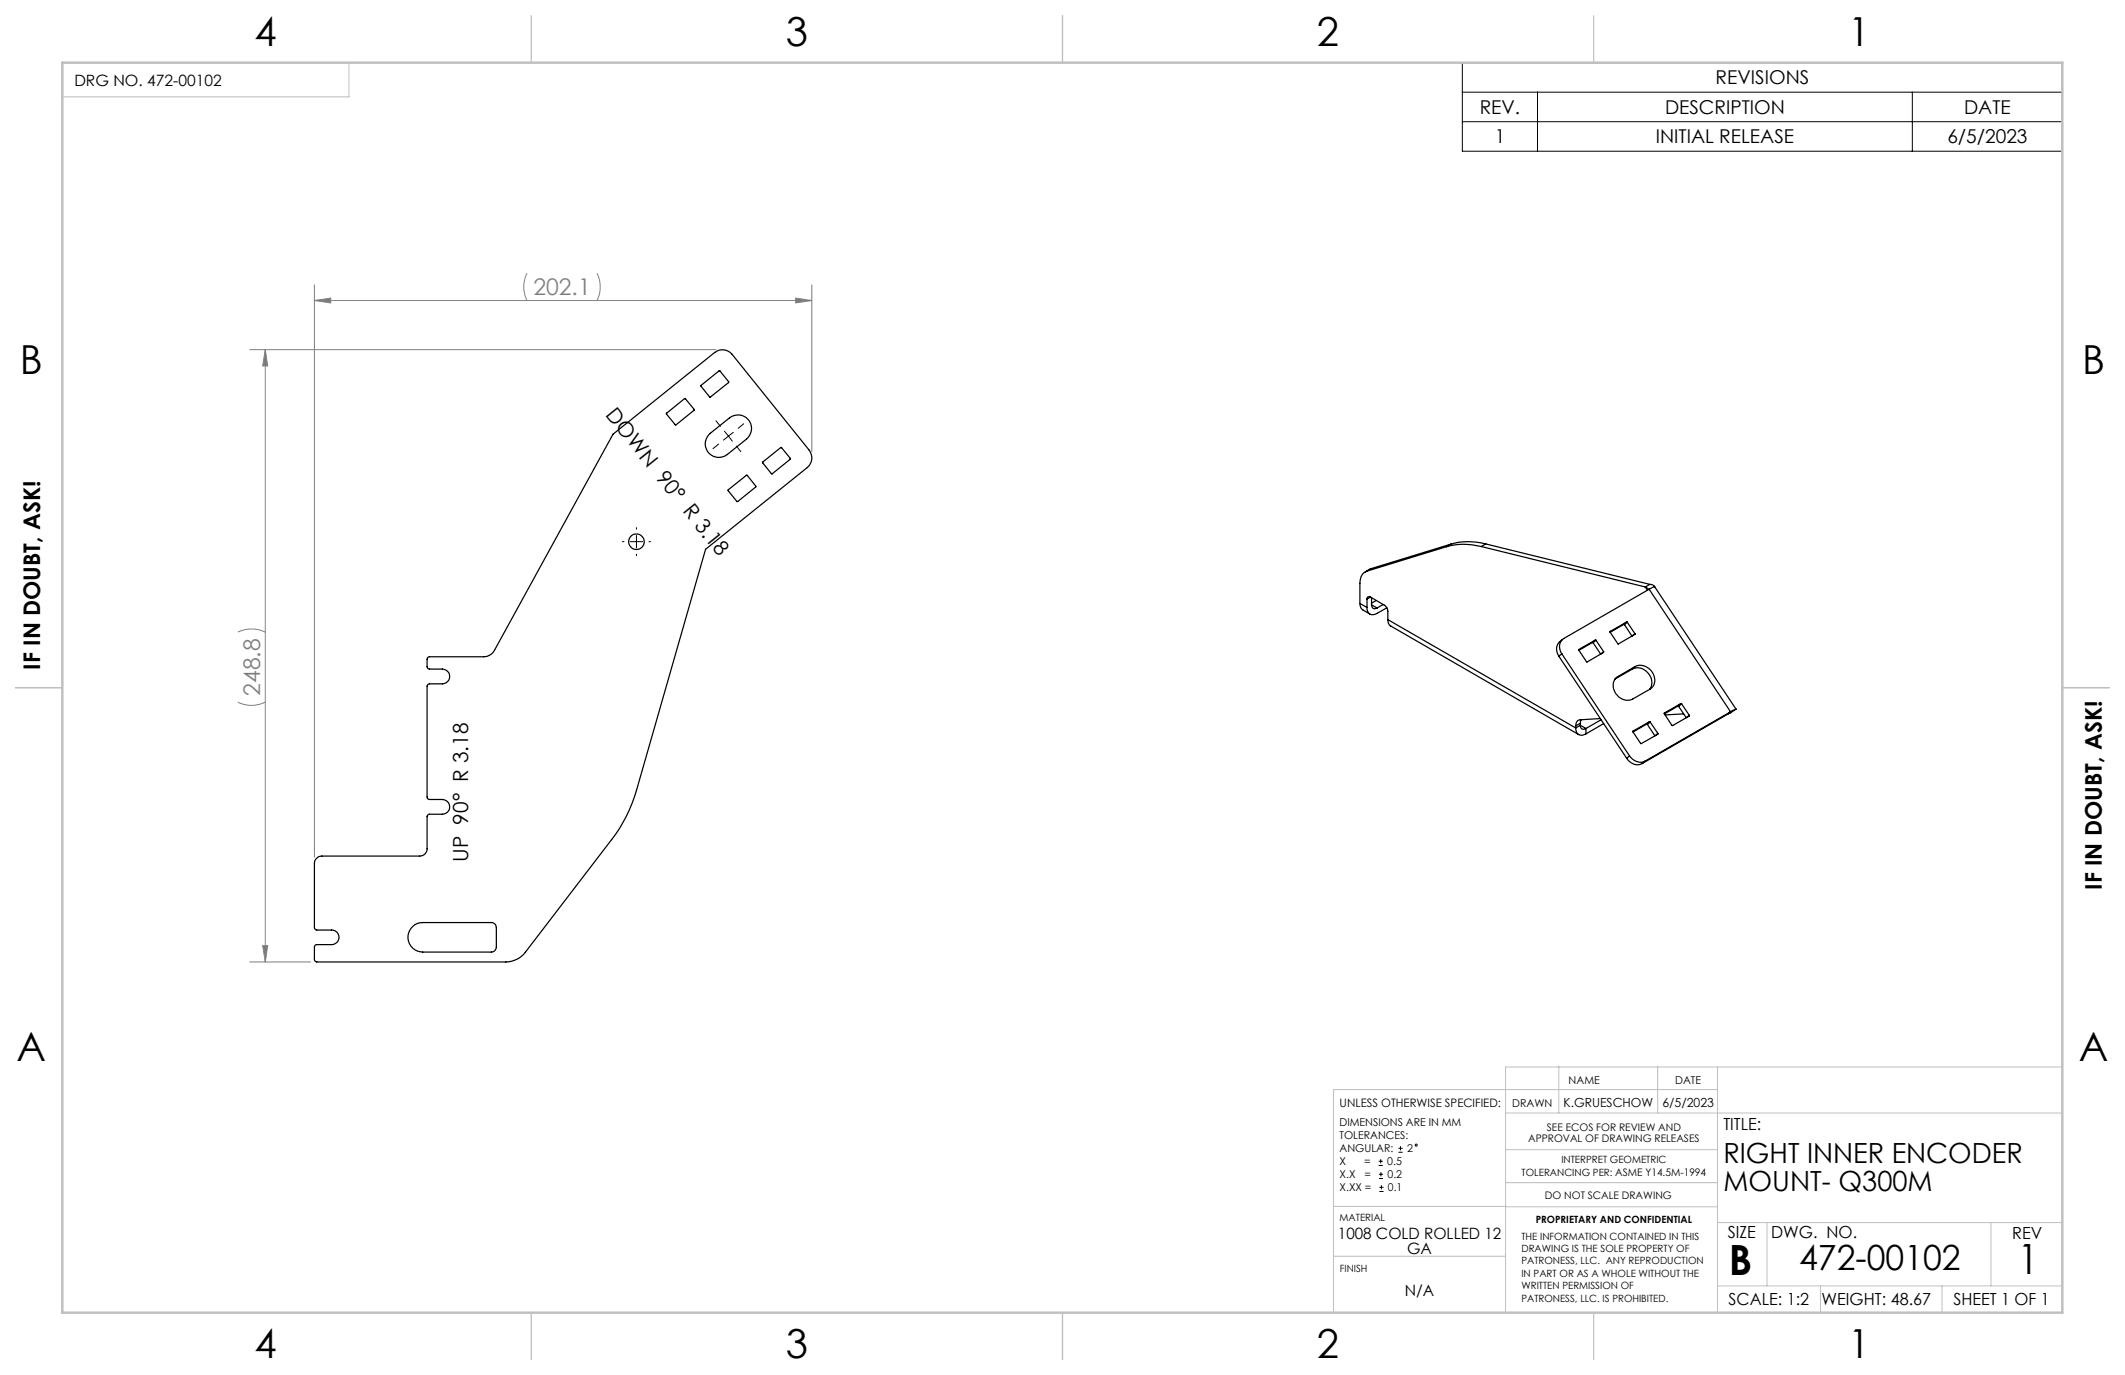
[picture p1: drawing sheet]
<svg xmlns="http://www.w3.org/2000/svg" width="432mm" height="279mm" viewBox="0 0 432 279" stroke-linecap="round" stroke-linejoin="round" font-family="sans-serif">
<g fill="none" stroke="#000" stroke-width=".2">
<path d="M297.1 12.7h122v18h-122zM297.1 18.7h122M312.4 18.7v12M388.6 18.7v12M297.1 24.7h122M145.5 85.5l.9 1.1M146 90.2l-1.1 1M147.2 87.6l.8 1M148 88.6l-1 .8M148 88.6l.8 1M149 87.8l-1 .8M149.6 90.6l.9 1.2"/>
<path d="M151.1 86.1l-1.1 .9M126.5 110.1h.3M128.1 110.1h2.5M129.3 107.2v.3M129.3 108.8v2.5M129.3 112.6v.3M131.9 110.1h.3M280.1 236.8h.9M280.1 236h.9M280.2 239.5h.8M280.2 238.6h.8M280.6 235.5v.9"/>
<path d="M280.6 238.2v.8M284.2 234.1h.8M284.2 233.3h.8M284.6 232.9v.9M280.3 242.1h.8M280.3 241.3h.8M280.7 240.8v.9"/>
<circle cx="287.8" cy="232.7" r=".21"/>
</g>
<g fill="none" stroke="#808080" stroke-width=".2">
<path d="M63.9 57.9v116.3M107.1 55.5a6.1 6.1 0 0 0 0 5.6M121.3 55.5a6.4 6.4 0 0 1 0 5.6M165 57.9v33.9M50.7 71h94.8M53.9 71v124.5M53.9 71l.5 3.4h-1zM63.9 61.1h101.1M63.9 61.1l3.3-.5v1zM161.7 60.6l3.3 .5-3.3 .5zM48.3 128.4a6.4 6.4 0 0 1 5.6 0M48.3 142.7a6.1 6.1 0 0 0 5.6 0"/>
<path d="M50.7 195.5h12.4M53.4 192.2h1l-.5 3.3z"/>
</g>
<g fill="none" stroke="#c0c0c0" stroke-width=".2">
<path d="M12.7 12.7h58.2v7h-58.2zM316.8 216.6v9.6M336.8 216.6v9.6M349 216.8v49.9M419.1 216.8h-113.2v49.7M305.9 226.2h113.2M305.9 233.6h43.1M349 221.4h-78v45.1M271 255.3h34.9M271 245.1h35M305.9 240.3h43.1M306 245.2h43"/>
<path d="M349 248.4h70.1M359.1 248.4v12.9M404.6 248.4v12.9M349 261.3h70.1M369.9 261.3v5.4M394.6 261.3v5.4"/>
</g>
<path d="M108 3.2v9.5M215.9 3.2v9.5M323.8 3.2v9.5M3.1 139.7h9.6M419.1 139.7h9.5M108 266.7v9.6M215.9 266.7v9.6M323.8 266.7v9.6" fill="none" stroke="#c0c0c0" stroke-width=".25"/>
<path d="M12.7 12.7h406.4v254h-406.4z" fill="none" stroke="#c0c0c0" stroke-width=".5"/>
<g fill="#808080">
<path d="M53.9 71l.5 3.4h-1zM53.4 192.2h1l-.5 3.3z"/>
<path d="M63.9 61.1l3.3-.5v1zM161.7 60.6l3.3 .5-3.3 .5z"/>
</g>
<g fill="none" stroke="#000" stroke-width=".25">
<path d="M142.4 78.4l3.8-3.1 1.9 2.3-3.8 3.1zM124.6 88.2l20.6-16.6a2.53 2.53 0 0 1 3.6 .4l15.6 19.5a2.53 2.53 0 0 1-.4 3.5l-20.6 16.6-14.1 49a29.9 29.9 0 0 1-5 10l-17.5 22.9a5.1 5.1 0 0 1-4 2h-38.4l-.3-.1-.2-.3v-2.8l.1-.2 .3-.2h3.1a1.48 1.48 0 0 0 1.5-1.4 1.48 1.48 0 0 0-1.5-1.5h-3l-.3-.1-.2-.3v-13.1a1.57 1.57 0 0 1 1.5-1.5h19.9a1.45 1.45 0 0 0 1.5-1.5v-6.7l.4-.3h2.7a1.5 1.5 0 0 0 1.5-1.5 1.5 1.5 0 0 0-1.5-1.5h-2.7l-.3-.2-.1-.3v-22.5l.1-.4 .3-.1h2.7a1.5 1.5 0 0 0 1.5-1.5 1.5 1.5 0 0 0-1.5-1.5h-2.7l-.3-.2-.1-.3v-1.6l.1-.3 .3-.1h11.1a2.51 2.51 0 0 0 2.2-1.3zM135.4 84l3.8-3 1.9 2.3-3.8 3.1zM144.3 88.1l3.9-3.2a2.76 2.76 0 0 1 3.9 .4 2.76 2.76 0 0 1-.4 3.9l-3.9 3.2a2.76 2.76 0 0 1-3.9-.5 2.76 2.76 0 0 1 .4-3.8zM148 99.5l3.7-2.9h.1l1.8 2.2-3.7 3.1h-.2l-1.7-2.2zM154.9 93.9l3.8-3 1.9 2.3-3.7 3.1zM277.7 116.1a2.37 2.37 0 0 0-1.4 2.4v4.1M278.7 115.5l-1.3 .7M278.7 115.5l-1 .6M293.9 111.1l-16.2 5M294.9 110.6l-1 .5M294.9 110.6l-16.2 4.9"/>
<path d="M301 111.1a13.3 13.3 0 0 0-7.1 0M301 111.1l33.3 8.2M301.9 110.5a13.3 13.3 0 0 0-7 .1M301.9 110.5l-.9 .6M301.9 110.5l33.3 8.2M334.3 119.3l.7 .5M334.3 119.3l.5 .6M335.1 119.7l-17.4 10.1a2.14 2.14 0 0 0-.3 3.1M335.1 119.7l16.5 24.9M335.2 118.7a1.03 1.03 0 0 1 1 .5l-1.1 .5M335.2 118.7l-.9 .6M336.2 119.1l16.5 25"/>
<path d="M276.3 122.6l.3 1 1.8 1.2M276.3 122.6l1.5 .8M277.8 123.4a1.24 1.24 0 0 0 .6 1.4 1.24 1.24 0 0 0 1.4-.2l2-1.1M277.8 121.7v1.7M278.5 121.3a.43 .43 0 0 0-.5 0 .43 .43 0 0 0-.2 .4M278.5 121.3l2.8 1.7a1.47 1.47 0 0 1 .7 1.2v1.7M278.5 121.3l-.7 .4M278.7 122.9a.69 .69 0 0 0 .3 .7 .69 .69 0 0 0 .8-.1M278.7 122.9l1.1 .6M278.7 121.5v1.4M279.6 122l-.9 .6M281.1 122.8l-1.3 .7"/>
<path d="M282 125.9a1.32 1.32 0 0 0 .6 1.3l38.2 22.1M282 125.9l38.2 22M316.8 133.3l13.8 20.8M317.4 132.9l13.7 20.7M317.4 132.9l-.6 .4M317.5 129.9a2.28 2.28 0 0 0-.7 3.4M320.8 132v.1M320.8 132.1l1.6 2.4 3.5-1.9v-.2M320.8 132h.1M323.6 130.6h.1M323.6 130.6l-2.8 1.6M323.7 130.6l1.6 2.3"/>
<path d="M324.2 130.1h.1M324.2 130.1l-3.4 1.9M324.2 130.1l-.6 .5M324.3 130.1l1.6 2.3M324.3 130.1l-.6 .5M325.9 132.4l-.6 .5M327.2 128.3h.1M327.2 128.3v.1l1.6 2.4 3.4-1.9v-.1M328.8 137.5l-.6 .4M329.9 126.9h.2M329.9 126.9l-2.7 1.6M330.1 126.9l1.5 2.4"/>
<path d="M330.5 126.4h.2M330.5 126.4l-3.3 1.9M330.5 126.4l-.6 .5M330.7 126.4l1.5 2.4M330.7 126.4l-.6 .5M331.7 136a2.88 2.88 0 0 1 3.2 .8 2.88 2.88 0 0 1 .3 3.2M331.7 136l-3.5 2M332.2 128.8l-.5 .4M332.3 135.4a2.91 2.91 0 0 1 3.2 .8 2.91 2.91 0 0 1 .4 3.3l-.6 .5-3.5 2a2.91 2.91 0 0 1-3.1-.6 2.91 2.91 0 0 1-.7-3l.8-.9M332.3 135.4l-3.5 2.1M332.3 135.4l-.6 .6M320.2 147.9a1.27 1.27 0 0 0 .6 1.4 1.27 1.27 0 0 0 1.5-.2"/>
<path d="M320.2 147.5v.4M321.1 147.4a.67 .67 0 0 0 .4 .7 .67 .67 0 0 0 .8-.1M321.1 147l-.9 .5M321.1 147.4l-.9 .5M321.1 147v.4M321.1 147.4l1.2 .6M321.3 146.2l-.2 .8M322.3 148v1.1M325.2 146l-4.1 .3a1.06 1.06 0 0 0-.9 1.2M325.3 146.3l-3 1.7M325.9 147l-3.6 2.1M330.6 154.1a2.39 2.39 0 0 0 3.1 1.1"/>
<path d="M331.1 153.6a2.54 2.54 0 0 0 3.2 1.1M331.1 153.6l-.5 .5M331.9 148.6l-.1 .1 1.7 2.4 3.4-1.9v-.2M331.9 148.6h-.1M334.3 154.7l-.6 .5M334.6 147.1l.2 .1M334.6 147.1l-2.7 1.6M334.8 147.2l1.5 2.3M335.2 146.6l.1 .1M335.2 146.6l-3.3 2M335.2 146.6l-.6 .5M335.3 146.7l1.6 2.3"/>
<path d="M335.3 146.7l-.5 .5M336.9 149l-.5 .5M338.2 145.1l1.6 2.3 3.4-1.9 .1-.2M338.2 144.9v.2M338.2 144.9h.1M341 143.5h.1M341 143.5l-2.8 1.6M341.1 143.5l1.6 2.3M341.5 143h.2M341.5 143l-3.3 1.9M341.5 143l-.5 .5M341.7 143l1.6 2.3"/>
<path d="M341.7 143l-.6 .5M342.1 145.1l-3.8 .2M343.3 145.3l-.6 .5M351 145.1l-17.3 10.1M351.6 144.6l-17.3 10.1M351.6 144.6l-.6 .5M352.7 144.1h.1M352.7 144.1l-1.1 .5M352.7 144.1l-1.7 1M83.9 188.2a2.65 2.65 0 0 1 2-.7h13.9a1.02 1.02 0 0 1 1.1 1v3.9a1.02 1.02 0 0 1-1.1 1.1h-13.9a3 3 0 0 1-2.8-2 3 3 0 0 1 .8-3.3z"/>
<circle cx="129.3" cy="110.1" r="1.58"/>
</g>
<g font-size="8.5">
<text x="351.3" y="259">B</text>
<text x="410" y="258.9">1</text>
</g>
<g font-size="8.1">
<text x="51.7" y="9.3">4</text>
<text x="159.7" y="9.3">3</text>
<text x="267.6" y="9.3">2</text>
<text x="375.6" y="9.3">1</text>
<text x="4" y="76">B</text>
<text x="423.1" y="76">B</text>
<text x="3.3" y="215.7">A</text>
<text x="422.4" y="215.7">A</text>
<text x="51.7" y="276">4</text>
<text x="159.7" y="276">3</text>
<text x="267.6" y="276">2</text>
<text x="375.6" y="276">1</text>
</g>
<text font-size="7.1" x="365.6" y="258.1">472-00102</text>
<g font-size="5.6">
<text x="350.2" y="236.4">RIGHT INNER ENCODER</text>
<text x="350.2" y="242.1">MOUNT- Q300M</text>
</g>
<g font-size="4.7" fill="#808080">
<text x="108.4" y="60">202.1</text>
<text x="52.9" y="141.4" transform="rotate(-90 52.9 141.4)">248.8</text>
</g>
<g font-size="4.7">
<text x="8.1" y="136.1" transform="rotate(-90 8.1 136.1)">IF IN DOUBT, ASK!</text>
<text x="427.1" y="180.8" transform="rotate(-90 427.1 180.8)">IF IN DOUBT, ASK!</text>
</g>
<g font-size="4.2">
<text x="122.9" y="84.3" transform="rotate(51 122.9 84.3)">DOWN 90° R 3.18</text>
<text x="95.1" y="175.2" transform="rotate(-90 95.1 175.2)">UP 90° R 3.18</text>
</g>
<g font-size="3.9">
<text x="348.6" y="17.2">REVISIONS</text>
<text x="300.7" y="23.2">REV.</text>
<text x="338.3" y="23.2">DESCRIPTION</text>
<text x="399.1" y="23.2">DATE</text>
<text x="303.7" y="29.2">1</text>
<text x="336.5" y="29.2">INITIAL RELEASE</text>
<text x="395.7" y="29.2">6/5/2023</text>
</g>
<g font-size="3.4">
<text x="350.2" y="229.5">TITLE:</text>
<text x="351.1" y="251.6">SIZE</text>
<text x="359.9" y="251.6">DWG. NO.</text>
<text x="408.9" y="251.7">REV</text>
<text x="351.2" y="265.2">SCALE: 1:2</text>
<text x="370.1" y="265.3">WEIGHT: 48.67</text>
<text x="396.9" y="265.2">SHEET 1 OF 1</text>
</g>
<g font-size="3.2">
<text x="15.1" y="17.5">DRG NO. 472-00102</text>
<text x="271.9" y="251.7">1008 COLD ROLLED 12</text>
<text x="285.9" y="254.9">GA</text>
<text x="285.5" y="263.3">N/A</text>
</g>
<g font-size="2.5">
<text x="317.7" y="225">K.GRUESCHOW</text>
<text x="337.8" y="225">6/5/2023</text>
</g>
<text font-size="2.4" x="272.2" y="225">UNLESS OTHERWISE SPECIFIED:</text>
<g font-size="2.2">
<text x="318.7" y="220.3">NAME</text>
<text x="340.4" y="220.3">DATE</text>
<text x="307.3" y="225">DRAWN</text>
<text x="272.2" y="228.8">DIMENSIONS ARE IN MM</text>
<text x="272.2" y="231.5">TOLERANCES:</text>
<text x="272.2" y="239.4">X.X</text>
<text x="272.2" y="234.1">ANGULAR:</text>
<text x="272.2" y="236.8">X</text>
<text x="277.2" y="236.8">=</text>
<text x="277.3" y="239.4">=</text>
<text x="281.9" y="236.8">0.5</text>
<text x="281.9" y="239.4">0.2</text>
<text x="285.9" y="234.1">2</text>
<text x="272.2" y="242.1">X.XX =</text>
<text x="282" y="242.1">0.1</text>
</g>
<g font-size="2.1">
<text x="310.5" y="232">APPROVAL OF DRAWING RELEASES</text>
<text x="314.3" y="229.9">SEE ECOS FOR REVIEW AND</text>
<text x="313.9" y="243.6">DO NOT SCALE DRAWING</text>
</g>
<g font-size="2">
<text x="309.2" y="238.9">TOLERANCING PER: ASME Y14.5M-1994</text>
<text x="317.3" y="236.4">INTERPRET GEOMETRIC</text>
<text x="272.2" y="248">MATERIAL</text>
<text x="309.1" y="251.9">THE INFORMATION CONTAINED IN THIS</text>
<text x="312.1" y="248.4">PROPRIETARY AND CONFIDENTIAL</text>
<text x="309.1" y="254.4">DRAWING IS THE SOLE PROPERTY OF</text>
<text x="309.1" y="256.9">PATRONESS, LLC. ANY REPRODUCTION</text>
<text x="272.3" y="258.5">FINISH</text>
<text x="309.1" y="259.5">IN PART OR AS A WHOLE WITHOUT THE</text>
<text x="309.1" y="262">WRITTEN PERMISSION OF</text>
<text x="309.1" y="264.5">PATRONESS, LLC. IS PROHIBITED.</text>
</g>
</svg>
